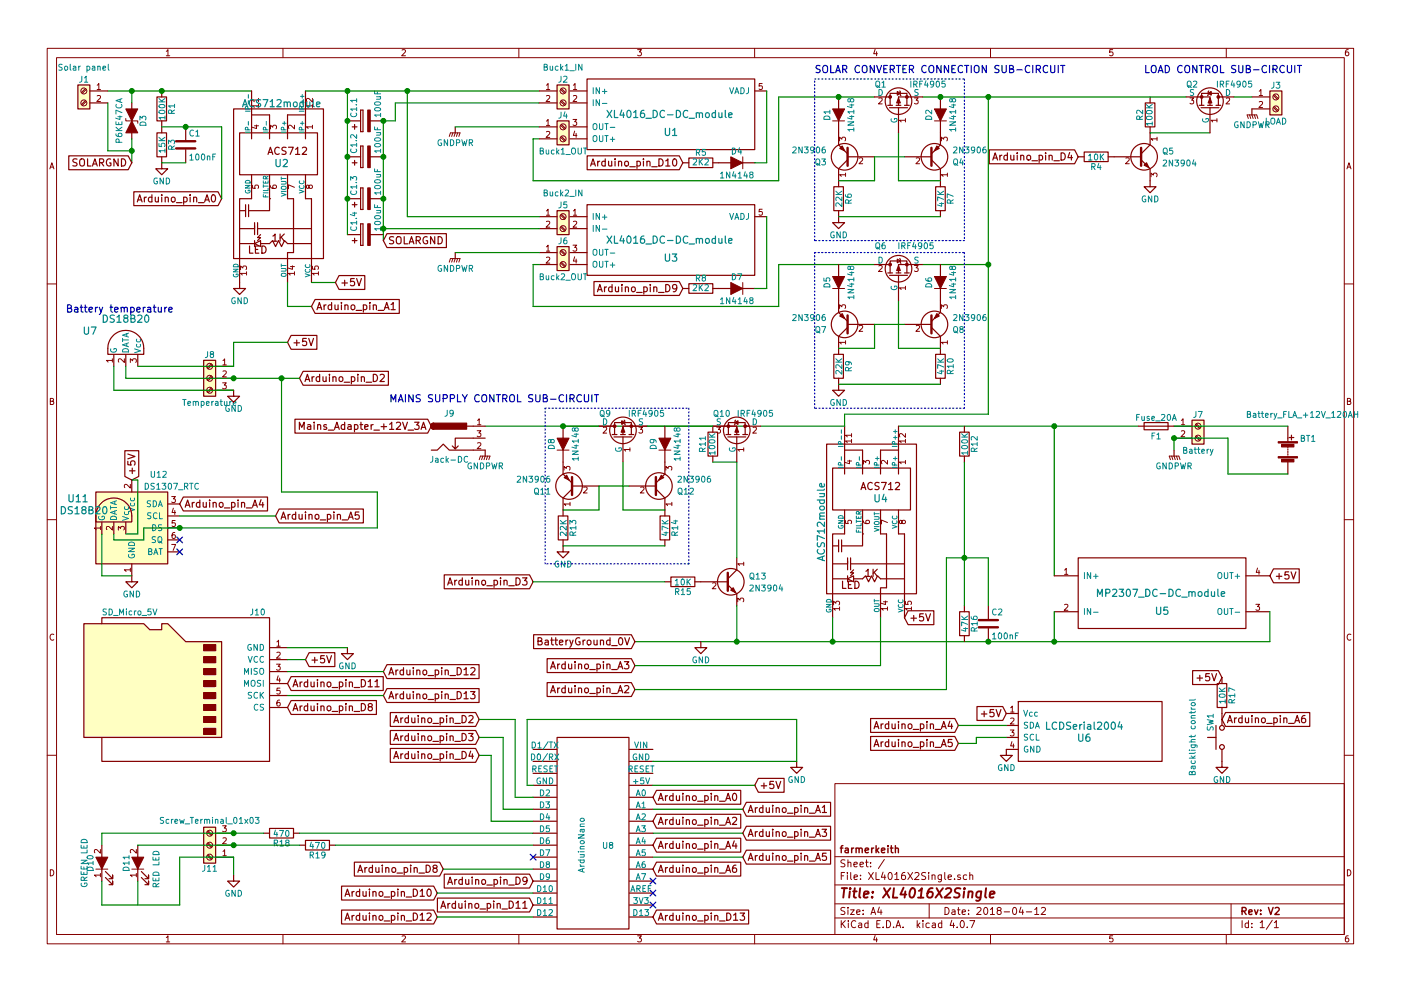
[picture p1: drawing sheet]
EESchema Schematic File Version 2
LIBS:power
LIBS:device
LIBS:switches
LIBS:relays
LIBS:motors
LIBS:transistors
LIBS:conn
LIBS:linear
LIBS:regul
LIBS:74xx
LIBS:cmos4000
LIBS:adc-dac
LIBS:memory
LIBS:xilinx
LIBS:microcontrollers
LIBS:dsp
LIBS:ESP8266
LIBS:microchip
LIBS:Modules
LIBS:analog_switches
LIBS:motorola
LIBS:texas
LIBS:intel
LIBS:audio
LIBS:interface
LIBS:digital-audio
LIBS:philips
LIBS:display
LIBS:cypress
LIBS:siliconi
LIBS:opto
LIBS:atmel
LIBS:contrib
LIBS:valves
LIBS:XL4016X2Single-cache
EELAYER 25 0
EELAYER END
$Descr A4 11693 8268
encoding utf-8
Sheet 1 1
Title "XL4016X2Single"
Date "2018-04-12"
Rev "V2"
Comp "farmerkeith"
Comment1 ""
Comment2 ""
Comment3 ""
Comment4 ""
$EndDescr
$Comp
L Screw_Terminal_01x02 J1
U 1 1
P 700 750
F 0 "J1" H 700 850 50  0000 C CNN
F 1 "Solar panel" H 700 950 50  0000 C CNN
F 2 "" H 700 750 50  0001 C CNN
F 3 "" H 700 750 50  0001 C CNN
	1    700  750 
	-1   0    0    -1  
$EndComp
$Comp
L Screw_Terminal_01x02 J7
U 1 1
P 10000 3550
F 0 "J7" H 10000 3650 50  0000 C CNN
F 1 "Battery" H 10000 3350 50  0000 C CNN
F 2 "" H 10000 3550 50  0001 C CNN
F 3 "" H 10000 3550 50  0001 C CNN
	1    10000 3550
	1    0    0    -1  
$EndComp
$Comp
L GNDPWR #PWR11
U 1 1
P 9800 3750
F 0 "#PWR11" H 9800 3550 50  0001 C CNN
F 1 "GNDPWR" H 9800 3620 50  0000 C CNN
F 2 "" H 9800 3700 50  0001 C CNN
F 3 "" H 9800 3700 50  0001 C CNN
	1    9800 3750
	-1   0    0    -1  
$EndComp
$Comp
L R R1
U 1 1
P 1350 900
F 0 "R1" V 1430 900 50  0000 C CNN
F 1 "100K" V 1350 900 50  0000 C CNN
F 2 "" V 1280 900 50  0001 C CNN
F 3 "" H 1350 900 50  0001 C CNN
	1    1350 900 
	1    0    0    -1  
$EndComp
$Comp
L R R3
U 1 1
P 1350 1200
F 0 "R3" V 1430 1200 50  0000 C CNN
F 1 "15K" V 1350 1200 50  0000 C CNN
F 2 "" V 1280 1200 50  0001 C CNN
F 3 "" H 1350 1200 50  0001 C CNN
	1    1350 1200
	1    0    0    -1  
$EndComp
$Comp
L C C1
U 1 1
P 1550 1200
F 0 "C1" H 1575 1300 50  0000 L CNN
F 1 "100nF" H 1575 1100 50  0000 L CNN
F 2 "" H 1588 1050 50  0001 C CNN
F 3 "" H 1550 1200 50  0001 C CNN
	1    1550 1200
	1    0    0    -1  
$EndComp
Wire Wire Line
	1350 1050 1850 1050
Wire Wire Line
	900  750  2100 750 
$Comp
L GND #PWR3
U 1 1
P 1350 1350
F 0 "#PWR3" H 1350 1100 50  0001 C CNN
F 1 "GND" H 1350 1200 50  0000 C CNN
F 2 "" H 1350 1350 50  0001 C CNN
F 3 "" H 1350 1350 50  0001 C CNN
	1    1350 1350
	1    0    0    -1  
$EndComp
Wire Wire Line
	1550 1350 1350 1350
Connection ~ 1550 1050
Wire Wire Line
	9800 3650 9800 3750
$Comp
L GNDPWR #PWR1
U 1 1
P 10450 900
F 0 "#PWR1" H 10450 700 50  0001 C CNN
F 1 "GNDPWR" H 10450 770 50  0000 C CNN
F 2 "" H 10450 850 50  0001 C CNN
F 3 "" H 10450 850 50  0001 C CNN
	1    10450 900 
	-1   0    0    -1  
$EndComp
$Comp
L CP C1.1
U 1 1
P 3050 1000
F 0 "C1.1" H 3075 1100 50  0000 L CNN
F 1 "100uF" H 3075 900 50  0000 L CNN
F 2 "" H 3088 850 50  0001 C CNN
F 3 "" H 3050 1000 50  0001 C CNN
	1    3050 1000
	0    -1   -1   0   
$EndComp
$Comp
L CP C1.2
U 1 1
P 3050 1300
F 0 "C1.2" H 3075 1400 50  0000 L CNN
F 1 "100uF" H 3075 1200 50  0000 L CNN
F 2 "" H 3088 1150 50  0001 C CNN
F 3 "" H 3050 1300 50  0001 C CNN
	1    3050 1300
	0    -1   -1   0   
$EndComp
$Comp
L CP C1.3
U 1 1
P 3050 1650
F 0 "C1.3" H 3075 1750 50  0000 L CNN
F 1 "100uF" H 3075 1550 50  0000 L CNN
F 2 "" H 3088 1500 50  0001 C CNN
F 3 "" H 3050 1650 50  0001 C CNN
	1    3050 1650
	0    -1   -1   0   
$EndComp
$Comp
L CP C1.4
U 1 1
P 3050 1950
F 0 "C1.4" H 3075 2050 50  0000 L CNN
F 1 "100uF" H 3075 1850 50  0000 L CNN
F 2 "" H 3088 1800 50  0001 C CNN
F 3 "" H 3050 1950 50  0001 C CNN
	1    3050 1950
	0    -1   -1   0   
$EndComp
$Comp
L ACS712module U2
U 1 1
P 2350 1550
F 0 "U2" H 2350 1750 60  0000 C CNN
F 1 "ACS712module" H 2350 2250 60  0000 C CNN
F 2 "" H 2350 1600 60  0001 C CNN
F 3 "" H 2350 1600 60  0001 C CNN
	1    2350 1550
	1    0    0    -1  
$EndComp
$Comp
L GND #PWR7
U 1 1
P 2000 2350
F 0 "#PWR7" H 2000 2100 50  0001 C CNN
F 1 "GND" H 2000 2200 50  0000 C CNN
F 2 "" H 2000 2350 50  0001 C CNN
F 3 "" H 2000 2350 50  0001 C CNN
	1    2000 2350
	1    0    0    -1  
$EndComp
Wire Wire Line
	2600 2350 2800 2350
Wire Wire Line
	2400 2350 2400 2550
Wire Wire Line
	2400 2550 2600 2550
Text GLabel 2800 2350 2    60   Input ~ 0
+5V
Text GLabel 2600 2550 2    60   Input ~ 0
Arduino_pin_A1
Text GLabel 1850 1650 0    60   Input ~ 0
Arduino_pin_A0
Wire Wire Line
	1850 1050 1850 1650
$Comp
L Fuse F1
U 1 1
P 9650 3550
F 0 "F1" V 9730 3550 50  0000 C CNN
F 1 "Fuse_20A" V 9575 3550 50  0000 C CNN
F 2 "" V 9580 3550 50  0001 C CNN
F 3 "" H 9650 3550 50  0001 C CNN
	1    9650 3550
	0    -1   1    0   
$EndComp
$Comp
L Battery BT1
U 1 1
P 10750 3750
F 0 "BT1" H 10850 3850 50  0000 L CNN
F 1 "Battery_FLA_+12V_120AH" H 10400 4050 50  0000 L CNN
F 2 "" V 10750 3810 50  0001 C CNN
F 3 "" V 10750 3810 50  0001 C CNN
	1    10750 3750
	1    0    0    -1  
$EndComp
$Comp
L Screw_Terminal_01x02 J3
U 1 1
P 10650 800
F 0 "J3" H 10650 900 50  0000 C CNN
F 1 "LOAD" H 10650 600 50  0000 C CNN
F 2 "" H 10650 800 50  0001 C CNN
F 3 "" H 10650 800 50  0001 C CNN
	1    10650 800 
	1    0    0    -1  
$EndComp
Connection ~ 9800 3650
Wire Wire Line
	2550 750  4500 750 
$Comp
L XL4016_DC-DC_module U3
U 1 1
P 5700 2250
F 0 "U3" H 5600 2360 60  0000 C CNN
F 1 "XL4016_DC-DC_module" H 5590 2510 60  0000 C CNN
F 2 "" H 5700 2200 60  0001 C CNN
F 3 "" H 5700 2200 60  0001 C CNN
	1    5700 2250
	1    0    0    -1  
$EndComp
$Comp
L XL4016_DC-DC_module U1
U 1 1
P 5700 1200
F 0 "U1" H 5600 1310 60  0000 C CNN
F 1 "XL4016_DC-DC_module" H 5590 1460 60  0000 C CNN
F 2 "" H 5700 1150 60  0001 C CNN
F 3 "" H 5700 1150 60  0001 C CNN
	1    5700 1200
	1    0    0    -1  
$EndComp
$Comp
L Screw_Terminal_01x02 J2
U 1 1
P 4700 750
F 0 "J2" H 4700 850 50  0000 C CNN
F 1 "Buck1_IN" H 4700 950 50  0000 C CNN
F 2 "" H 4700 750 50  0001 C CNN
F 3 "" H 4700 750 50  0001 C CNN
	1    4700 750 
	1    0    0    -1  
$EndComp
$Comp
L Screw_Terminal_01x02 J5
U 1 1
P 4700 1800
F 0 "J5" H 4700 1900 50  0000 C CNN
F 1 "Buck2_IN" H 4700 2000 50  0000 C CNN
F 2 "" H 4700 1800 50  0001 C CNN
F 3 "" H 4700 1800 50  0001 C CNN
	1    4700 1800
	1    0    0    -1  
$EndComp
$Comp
L Screw_Terminal_01x02 J4
U 1 1
P 4700 1050
F 0 "J4" H 4700 1150 50  0000 C CNN
F 1 "Buck1_OUT" H 4700 850 50  0000 C CNN
F 2 "" H 4700 1050 50  0001 C CNN
F 3 "" H 4700 1050 50  0001 C CNN
	1    4700 1050
	1    0    0    -1  
$EndComp
$Comp
L Screw_Terminal_01x02 J6
U 1 1
P 4700 2100
F 0 "J6" H 4700 2200 50  0000 C CNN
F 1 "Buck2_OUT" H 4700 1900 50  0000 C CNN
F 2 "" H 4700 2100 50  0001 C CNN
F 3 "" H 4700 2100 50  0001 C CNN
	1    4700 2100
	1    0    0    -1  
$EndComp
Wire Wire Line
	3400 1800 4500 1800
$Comp
L GNDPWR #PWR2
U 1 1
P 3800 1050
F 0 "#PWR2" H 3800 850 50  0001 C CNN
F 1 "GNDPWR" H 3800 920 50  0000 C CNN
F 2 "" H 3800 1000 50  0001 C CNN
F 3 "" H 3800 1000 50  0001 C CNN
	1    3800 1050
	1    0    0    -1  
$EndComp
Wire Wire Line
	3800 1050 4500 1050
Wire Wire Line
	3300 850  4500 850 
$Comp
L GNDPWR #PWR6
U 1 1
P 3800 2100
F 0 "#PWR6" H 3800 1900 50  0001 C CNN
F 1 "GNDPWR" H 3800 1970 50  0000 C CNN
F 2 "" H 3800 2050 50  0001 C CNN
F 3 "" H 3800 2050 50  0001 C CNN
	1    3800 2100
	1    0    0    -1  
$EndComp
Wire Wire Line
	3800 2100 4500 2100
Wire Wire Line
	3200 1900 4500 1900
$Comp
L D_ALT D4
U 1 1
P 6150 1350
F 0 "D4" H 6150 1450 50  0000 C CNN
F 1 "1N4148" H 6150 1250 50  0000 C CNN
F 2 "" H 6150 1350 50  0001 C CNN
F 3 "" H 6150 1350 50  0001 C CNN
	1    6150 1350
	-1   0    0    -1  
$EndComp
$Comp
L D_ALT D7
U 1 1
P 6150 2400
F 0 "D7" H 6150 2500 50  0000 C CNN
F 1 "1N4148" H 6150 2300 50  0000 C CNN
F 2 "" H 6150 2400 50  0001 C CNN
F 3 "" H 6150 2400 50  0001 C CNN
	1    6150 2400
	-1   0    0    -1  
$EndComp
$Comp
L R R5
U 1 1
P 5850 1350
F 0 "R5" V 5930 1350 50  0000 C CNN
F 1 "2K2" V 5850 1350 50  0000 C CNN
F 2 "" V 5780 1350 50  0001 C CNN
F 3 "" H 5850 1350 50  0001 C CNN
	1    5850 1350
	0    -1   -1   0   
$EndComp
$Comp
L R R8
U 1 1
P 5850 2400
F 0 "R8" V 5930 2400 50  0000 C CNN
F 1 "2K2" V 5850 2400 50  0000 C CNN
F 2 "" V 5780 2400 50  0001 C CNN
F 3 "" H 5850 2400 50  0001 C CNN
	1    5850 2400
	0    -1   -1   0   
$EndComp
Text GLabel 5700 1350 0    60   Input ~ 0
Arduino_pin_D10
Text GLabel 5700 2400 0    60   Input ~ 0
Arduino_pin_D9
$Comp
L DS18B20 U7
U 1 1
P 1050 2900
F 0 "U7" H 750 3050 60  0000 C CNN
F 1 "DS18B20" H 1050 3150 60  0000 C CNN
F 2 "" H 1050 2900 60  0001 C CNN
F 3 "" H 1050 2900 60  0001 C CNN
	1    1050 2900
	1    0    0    -1  
$EndComp
$Comp
L Screw_Terminal_01x03 J8
U 1 1
P 1750 3150
F 0 "J8" H 1750 3350 50  0000 C CNN
F 1 "Temperature" H 1750 2950 50  0000 C CNN
F 2 "" H 1750 3150 50  0001 C CNN
F 3 "" H 1750 3150 50  0001 C CNN
	1    1750 3150
	-1   0    0    -1  
$EndComp
Text GLabel 2500 3150 2    60   Input ~ 0
Arduino_pin_D2
Wire Wire Line
	1050 3150 2500 3150
$Comp
L GND #PWR9
U 1 1
P 1950 3250
F 0 "#PWR9" H 1950 3000 50  0001 C CNN
F 1 "GND" H 1950 3100 50  0000 C CNN
F 2 "" H 1950 3250 50  0001 C CNN
F 3 "" H 1950 3250 50  0001 C CNN
	1    1950 3250
	1    0    0    -1  
$EndComp
Text GLabel 2400 2850 2    60   Input ~ 0
+5V
Wire Wire Line
	1150 3050 1950 3050
Wire Wire Line
	1050 3050 1050 3150
Wire Wire Line
	950  3050 950  3250
Wire Wire Line
	950  3250 1950 3250
Text Notes 550  2600 0    60   ~ 0
Battery temperature
Wire Wire Line
	1950 2850 2400 2850
Wire Wire Line
	1950 3050 1950 2850
Connection ~ 2350 3150
$Comp
L D_TVS_ALT D3
U 1 1
P 1100 1000
F 0 "D3" H 1100 1100 50  0000 C CNN
F 1 "P6KE47CA" H 1100 900 50  0000 C CNN
F 2 "" H 1100 1000 50  0001 C CNN
F 3 "" H 1100 1000 50  0001 C CNN
	1    1100 1000
	0    1    1    0   
$EndComp
Connection ~ 1350 750 
Wire Wire Line
	1100 1250 900  1250
Wire Wire Line
	900  1250 900  850 
Wire Wire Line
	1100 1150 1100 1350
Wire Wire Line
	1100 850  1100 750 
Connection ~ 1100 750 
$Comp
L R R2
U 1 1
P 9600 950
F 0 "R2" V 9680 950 50  0000 C CNN
F 1 "100K" V 9600 950 50  0000 C CNN
F 2 "" V 9530 950 50  0001 C CNN
F 3 "" H 9600 950 50  0001 C CNN
	1    9600 950 
	-1   0    0    1   
$EndComp
Wire Wire Line
	7700 800  9900 800 
Wire Wire Line
	10300 800  10450 800 
$Comp
L GND #PWR4
U 1 1
P 9600 1500
F 0 "#PWR4" H 9600 1250 50  0001 C CNN
F 1 "GND" H 9600 1350 50  0000 C CNN
F 2 "" H 9600 1500 50  0001 C CNN
F 3 "" H 9600 1500 50  0001 C CNN
	1    9600 1500
	1    0    0    -1  
$EndComp
$Comp
L R R4
U 1 1
P 9150 1300
F 0 "R4" V 9230 1300 50  0000 C CNN
F 1 "10K" V 9150 1300 50  0000 C CNN
F 2 "" V 9080 1300 50  0001 C CNN
F 3 "" H 9150 1300 50  0001 C CNN
	1    9150 1300
	0    1    1    0   
$EndComp
Text GLabel 9000 1300 0    60   Input ~ 0
Arduino_pin_D4
$Comp
L Q_NPN_CBE Q5
U 1 1
P 9500 1300
F 0 "Q5" H 9700 1350 50  0000 L CNN
F 1 "2N3904" H 9700 1250 50  0000 L CNN
F 2 "" H 9700 1400 50  0001 C CNN
F 3 "" H 9500 1300 50  0001 C CNN
	1    9500 1300
	1    0    0    -1  
$EndComp
Text Notes 9550 600  0    60   ~ 0
LOAD CONTROL SUB-CIRCUIT
Wire Wire Line
	10100 1100 9600 1100
$Comp
L R R11
U 1 1
P 5950 3700
F 0 "R11" V 6030 3700 50  0000 C CNN
F 1 "100K" V 5950 3700 50  0000 C CNN
F 2 "" V 5880 3700 50  0001 C CNN
F 3 "" H 5950 3700 50  0001 C CNN
	1    5950 3700
	-1   0    0    1   
$EndComp
Wire Wire Line
	5300 5350 10600 5350
$Comp
L GND #PWR14
U 1 1
P 5850 5350
F 0 "#PWR14" H 5850 5100 50  0001 C CNN
F 1 "GND" H 5850 5200 50  0000 C CNN
F 2 "" H 5850 5350 50  0001 C CNN
F 3 "" H 5850 5350 50  0001 C CNN
	1    5850 5350
	1    0    0    -1  
$EndComp
$Comp
L R R15
U 1 1
P 5700 4850
F 0 "R15" V 5780 4850 50  0000 C CNN
F 1 "10K" V 5700 4850 50  0000 C CNN
F 2 "" V 5630 4850 50  0001 C CNN
F 3 "" H 5700 4850 50  0001 C CNN
	1    5700 4850
	0    1    1    0   
$EndComp
Text GLabel 4450 4850 0    60   Input ~ 0
Arduino_pin_D3
Text GLabel 5300 5350 0    60   Input ~ 0
BatteryGround_0V
$Comp
L Q_NPN_CBE Q13
U 1 1
P 6050 4850
F 0 "Q13" H 6250 4900 50  0000 L CNN
F 1 "2N3904" H 6250 4800 50  0000 L CNN
F 2 "" H 6250 4950 50  0001 C CNN
F 3 "" H 6050 4850 50  0001 C CNN
	1    6050 4850
	1    0    0    -1  
$EndComp
Wire Wire Line
	6150 4650 6150 3850
Text Notes 3250 3350 0    60   ~ 0
MAINS SUPPLY CONTROL SUB-CIRCUIT
Text GLabel 3600 3550 0    60   Input ~ 0
Mains_Adapter_+12V_3A
Wire Wire Line
	7700 2200 8250 2200
Wire Wire Line
	7500 3550 9500 3550
Wire Wire Line
	8250 800  8250 3450
Wire Wire Line
	6150 3850 5950 3850
Wire Wire Line
	6500 2200 7300 2200
$Comp
L GND #PWR8
U 1 1
P 7000 3200
F 0 "#PWR8" H 7000 2950 50  0001 C CNN
F 1 "GND" H 7000 3050 50  0000 C CNN
F 2 "" H 7000 3200 50  0001 C CNN
F 3 "" H 7000 3200 50  0001 C CNN
	1    7000 3200
	1    0    0    -1  
$EndComp
$Comp
L D_ALT D5
U 1 1
P 7000 2350
F 0 "D5" H 7000 2450 50  0000 C CNN
F 1 "1N4148" H 7000 2250 50  0000 C CNN
F 2 "" H 7000 2350 50  0001 C CNN
F 3 "" H 7000 2350 50  0001 C CNN
	1    7000 2350
	0    -1   -1   0   
$EndComp
$Comp
L D_ALT D6
U 1 1
P 7850 2350
F 0 "D6" H 7850 2450 50  0000 C CNN
F 1 "1N4148" H 7850 2250 50  0000 C CNN
F 2 "" H 7850 2350 50  0001 C CNN
F 3 "" H 7850 2350 50  0001 C CNN
	1    7850 2350
	0    -1   -1   0   
$EndComp
$Comp
L Q_PNP_CBE Q7
U 1 1
P 7100 2700
F 0 "Q7" H 7300 2750 50  0000 L CNN
F 1 "2N3906" H 7300 2650 50  0000 L CNN
F 2 "" H 7300 2800 50  0001 C CNN
F 3 "" H 7100 2700 50  0001 C CNN
	1    7100 2700
	-1   0    0    1   
$EndComp
$Comp
L R R9
U 1 1
P 7000 3050
F 0 "R9" V 7080 3050 50  0000 C CNN
F 1 "22K" V 7000 3050 50  0000 C CNN
F 2 "" V 6930 3050 50  0001 C CNN
F 3 "" H 7000 3050 50  0001 C CNN
	1    7000 3050
	1    0    0    -1  
$EndComp
Wire Wire Line
	7300 2700 7300 2900
Wire Wire Line
	7300 2900 7000 2900
$Comp
L Q_PNP_CBE Q8
U 1 1
P 7750 2700
F 0 "Q8" H 7950 2750 50  0000 L CNN
F 1 "2N3906" H 7950 2650 50  0000 L CNN
F 2 "" H 7950 2800 50  0001 C CNN
F 3 "" H 7750 2700 50  0001 C CNN
	1    7750 2700
	1    0    0    1   
$EndComp
$Comp
L R R10
U 1 1
P 7850 3050
F 0 "R10" V 7930 3050 50  0000 C CNN
F 1 "47K" V 7850 3050 50  0000 C CNN
F 2 "" V 7780 3050 50  0001 C CNN
F 3 "" H 7850 3050 50  0001 C CNN
	1    7850 3050
	1    0    0    -1  
$EndComp
Wire Wire Line
	7850 3200 7000 3200
Wire Wire Line
	7550 2700 7300 2700
Wire Wire Line
	7500 2500 7500 2900
Wire Wire Line
	7500 2900 7850 2900
Wire Wire Line
	5400 3550 5950 3550
Wire Wire Line
	4050 3550 6250 3550
Wire Wire Line
	4700 3550 5000 3550
$Comp
L GND #PWR12
U 1 1
P 4700 4550
F 0 "#PWR12" H 4700 4300 50  0001 C CNN
F 1 "GND" H 4700 4400 50  0000 C CNN
F 2 "" H 4700 4550 50  0001 C CNN
F 3 "" H 4700 4550 50  0001 C CNN
	1    4700 4550
	1    0    0    -1  
$EndComp
$Comp
L D_ALT D8
U 1 1
P 4700 3700
F 0 "D8" H 4700 3800 50  0000 C CNN
F 1 "1N4148" H 4700 3600 50  0000 C CNN
F 2 "" H 4700 3700 50  0001 C CNN
F 3 "" H 4700 3700 50  0001 C CNN
	1    4700 3700
	0    -1   -1   0   
$EndComp
$Comp
L D_ALT D9
U 1 1
P 5550 3700
F 0 "D9" H 5550 3800 50  0000 C CNN
F 1 "1N4148" H 5550 3600 50  0000 C CNN
F 2 "" H 5550 3700 50  0001 C CNN
F 3 "" H 5550 3700 50  0001 C CNN
	1    5550 3700
	0    -1   -1   0   
$EndComp
$Comp
L Q_PNP_CBE Q11
U 1 1
P 4800 4050
F 0 "Q11" H 5000 4100 50  0000 L CNN
F 1 "2N3906" H 5000 4000 50  0000 L CNN
F 2 "" H 5000 4150 50  0001 C CNN
F 3 "" H 4800 4050 50  0001 C CNN
	1    4800 4050
	-1   0    0    1   
$EndComp
$Comp
L R R13
U 1 1
P 4700 4400
F 0 "R13" V 4780 4400 50  0000 C CNN
F 1 "22K" V 4700 4400 50  0000 C CNN
F 2 "" V 4630 4400 50  0001 C CNN
F 3 "" H 4700 4400 50  0001 C CNN
	1    4700 4400
	1    0    0    -1  
$EndComp
Wire Wire Line
	5000 4050 5000 4250
Wire Wire Line
	5000 4250 4700 4250
$Comp
L Q_PNP_CBE Q12
U 1 1
P 5450 4050
F 0 "Q12" H 5650 4100 50  0000 L CNN
F 1 "2N3906" H 5650 4000 50  0000 L CNN
F 2 "" H 5650 4150 50  0001 C CNN
F 3 "" H 5450 4050 50  0001 C CNN
	1    5450 4050
	1    0    0    1   
$EndComp
$Comp
L R R14
U 1 1
P 5550 4400
F 0 "R14" V 5630 4400 50  0000 C CNN
F 1 "47K" V 5550 4400 50  0000 C CNN
F 2 "" V 5480 4400 50  0001 C CNN
F 3 "" H 5550 4400 50  0001 C CNN
	1    5550 4400
	1    0    0    -1  
$EndComp
Wire Wire Line
	5550 4550 4700 4550
Wire Wire Line
	5250 4050 5000 4050
Wire Wire Line
	5200 3850 5200 4250
Wire Wire Line
	5200 4250 5550 4250
Wire Wire Line
	4450 4850 5550 4850
Wire Wire Line
	6500 800  7300 800 
$Comp
L GND #PWR5
U 1 1
P 7000 1800
F 0 "#PWR5" H 7000 1550 50  0001 C CNN
F 1 "GND" H 7000 1650 50  0000 C CNN
F 2 "" H 7000 1800 50  0001 C CNN
F 3 "" H 7000 1800 50  0001 C CNN
	1    7000 1800
	1    0    0    -1  
$EndComp
$Comp
L D_ALT D1
U 1 1
P 7000 950
F 0 "D1" H 7000 1050 50  0000 C CNN
F 1 "1N4148" H 7000 850 50  0000 C CNN
F 2 "" H 7000 950 50  0001 C CNN
F 3 "" H 7000 950 50  0001 C CNN
	1    7000 950 
	0    -1   -1   0   
$EndComp
$Comp
L D_ALT D2
U 1 1
P 7850 950
F 0 "D2" H 7850 1050 50  0000 C CNN
F 1 "1N4148" H 7850 850 50  0000 C CNN
F 2 "" H 7850 950 50  0001 C CNN
F 3 "" H 7850 950 50  0001 C CNN
	1    7850 950 
	0    -1   -1   0   
$EndComp
$Comp
L Q_PNP_CBE Q3
U 1 1
P 7100 1300
F 0 "Q3" H 7300 1350 50  0000 L CNN
F 1 "2N3906" H 7300 1250 50  0000 L CNN
F 2 "" H 7300 1400 50  0001 C CNN
F 3 "" H 7100 1300 50  0001 C CNN
	1    7100 1300
	-1   0    0    1   
$EndComp
$Comp
L R R6
U 1 1
P 7000 1650
F 0 "R6" V 7080 1650 50  0000 C CNN
F 1 "22K" V 7000 1650 50  0000 C CNN
F 2 "" V 6930 1650 50  0001 C CNN
F 3 "" H 7000 1650 50  0001 C CNN
	1    7000 1650
	1    0    0    -1  
$EndComp
Wire Wire Line
	7300 1300 7300 1500
Wire Wire Line
	7300 1500 7000 1500
$Comp
L Q_PNP_CBE Q4
U 1 1
P 7750 1300
F 0 "Q4" H 7950 1350 50  0000 L CNN
F 1 "2N3906" H 7950 1250 50  0000 L CNN
F 2 "" H 7950 1400 50  0001 C CNN
F 3 "" H 7750 1300 50  0001 C CNN
	1    7750 1300
	1    0    0    1   
$EndComp
$Comp
L R R7
U 1 1
P 7850 1650
F 0 "R7" V 7930 1650 50  0000 C CNN
F 1 "47K" V 7850 1650 50  0000 C CNN
F 2 "" V 7780 1650 50  0001 C CNN
F 3 "" H 7850 1650 50  0001 C CNN
	1    7850 1650
	1    0    0    -1  
$EndComp
Wire Wire Line
	7850 1800 7000 1800
Wire Wire Line
	7550 1300 7300 1300
Wire Wire Line
	7500 1100 7500 1500
Wire Wire Line
	7500 1500 7850 1500
Connection ~ 8250 2200
Wire Notes Line
	6800 650  8050 650 
Wire Notes Line
	8050 650  8050 2000
Wire Notes Line
	8050 2000 6800 2000
Wire Notes Line
	6800 2000 6800 650 
Wire Notes Line
	6800 2100 8050 2100
Wire Notes Line
	8050 2100 8050 3400
Wire Notes Line
	8050 3400 6800 3400
Wire Notes Line
	6800 3400 6800 2100
Wire Notes Line
	4550 3400 5750 3400
Wire Notes Line
	5750 3400 5750 4700
Wire Notes Line
	5750 4700 4550 4700
Wire Notes Line
	4550 4700 4550 3400
Wire Wire Line
	6350 3550 7050 3550
$Comp
L ACS712module U4
U 1 1
P 7300 4350
F 0 "U4" H 7350 4550 60  0000 C CNN
F 1 "ACS712module" V 6850 4350 60  0000 C CNN
F 2 "" H 7300 4550 60  0001 C CNN
F 3 "" H 7300 4550 60  0001 C CNN
	1    7300 4350
	1    0    0    -1  
$EndComp
Wire Wire Line
	6150 5050 6150 5350
Connection ~ 6150 5350
$Comp
L R R12
U 1 1
P 8050 3700
F 0 "R12" V 8130 3700 50  0000 C CNN
F 1 "100K" V 8050 3700 50  0000 C CNN
F 2 "" V 7980 3700 50  0001 C CNN
F 3 "" H 8050 3700 50  0001 C CNN
	1    8050 3700
	1    0    0    -1  
$EndComp
$Comp
L R R16
U 1 1
P 8050 5200
F 0 "R16" V 8130 5200 50  0000 C CNN
F 1 "47K" V 8050 5200 50  0000 C CNN
F 2 "" V 7980 5200 50  0001 C CNN
F 3 "" H 8050 5200 50  0001 C CNN
	1    8050 5200
	1    0    0    -1  
$EndComp
Wire Wire Line
	8050 3850 8050 5050
Wire Wire Line
	6950 5150 6950 5350
Connection ~ 6950 5350
Wire Wire Line
	8800 3550 8800 4800
$Comp
L MP2307_DC-DC_module U5
U 1 1
P 9800 5200
F 0 "U5" H 9700 5310 60  0000 C CNN
F 1 "MP2307_DC-DC_module" H 9690 5460 60  0000 C CNN
F 2 "" H 9800 5150 60  0001 C CNN
F 3 "" H 9800 5150 60  0001 C CNN
	1    9800 5200
	1    0    0    -1  
$EndComp
Wire Wire Line
	8800 5350 8800 5100
Wire Wire Line
	10600 5350 10600 5100
Connection ~ 8800 5350
Text GLabel 10600 4800 2    60   Input ~ 0
+5V
Text GLabel 7550 5150 2    60   Input ~ 0
+5V
Text GLabel 5300 5550 0    60   Input ~ 0
Arduino_pin_A3
Text GLabel 5300 5750 0    60   Input ~ 0
Arduino_pin_A2
Wire Wire Line
	5300 5550 7350 5550
Wire Wire Line
	7350 5550 7350 5150
Wire Wire Line
	5300 5750 7900 5750
Wire Wire Line
	7900 5750 7900 4650
Wire Wire Line
	7900 4650 8250 4650
Connection ~ 8050 4650
$Comp
L C C2
U 1 1
P 8250 5200
F 0 "C2" H 8275 5300 50  0000 L CNN
F 1 "100nF" H 8275 5100 50  0000 L CNN
F 2 "" H 8288 5050 50  0001 C CNN
F 3 "" H 8250 5200 50  0001 C CNN
	1    8250 5200
	1    0    0    -1  
$EndComp
Wire Wire Line
	8250 4650 8250 5050
Text Notes 6800 600  0    60   ~ 0
SOLAR CONVERTER CONNECTION SUB-CIRCUIT
$Comp
L ArduinoNano U8
U 1 1
P 4950 6950
F 0 "U8" H 5075 6850 50  0000 C CNN
F 1 "ArduinoNano" V 4850 6850 50  0000 C CNN
F 2 "" H 4950 6950 50  0000 C CNN
F 3 "" H 4950 6950 50  0000 C CNN
	1    4950 6950
	1    0    0    -1  
$EndComp
Text GLabel 6300 6550 2    60   Input ~ 0
+5V
Wire Wire Line
	6300 6550 5450 6550
$Comp
L GND #PWR17
U 1 1
P 6650 6350
F 0 "#PWR17" H 6650 6100 50  0001 C CNN
F 1 "GND" H 6650 6200 50  0000 C CNN
F 2 "" H 6650 6350 50  0001 C CNN
F 3 "" H 6650 6350 50  0001 C CNN
	1    6650 6350
	1    0    0    -1  
$EndComp
Wire Wire Line
	5450 6350 6650 6350
Text GLabel 5450 6850 2    60   Input ~ 0
Arduino_pin_A2
Text GLabel 5450 6650 2    60   Input ~ 0
Arduino_pin_A0
Text GLabel 6200 6750 2    60   Input ~ 0
Arduino_pin_A1
Text GLabel 6200 6950 2    60   Input ~ 0
Arduino_pin_A3
Wire Wire Line
	5450 6750 6200 6750
Wire Wire Line
	5450 6950 6200 6950
Text GLabel 5450 7050 2    60   Input ~ 0
Arduino_pin_A4
Text GLabel 6200 7150 2    60   Input ~ 0
Arduino_pin_A5
Text GLabel 5450 7250 2    60   Input ~ 0
Arduino_pin_A6
Wire Wire Line
	5450 7150 6200 7150
Text GLabel 4450 7350 0    60   Input ~ 0
Arduino_pin_D9
Text GLabel 3650 7450 0    60   Input ~ 0
Arduino_pin_D10
Wire Wire Line
	3650 7450 4450 7450
Text GLabel 4000 6150 0    60   Input ~ 0
Arduino_pin_D3
Text GLabel 4000 6300 0    60   Input ~ 0
Arduino_pin_D4
Wire Wire Line
	4100 6300 4100 6850
Wire Wire Line
	4100 6850 4450 6850
Wire Wire Line
	4000 6150 4200 6150
Wire Wire Line
	4200 6150 4200 6750
Wire Wire Line
	4200 6750 4450 6750
Text GLabel 4000 6000 0    60   Input ~ 0
Arduino_pin_D2
Wire Wire Line
	4000 6300 4100 6300
Wire Wire Line
	4000 6000 4300 6000
Wire Wire Line
	4300 6000 4300 6650
Wire Wire Line
	4300 6650 4450 6650
Wire Wire Line
	4450 6550 4400 6550
Wire Wire Line
	4400 6550 4400 6000
Wire Wire Line
	4400 6000 6650 6000
Wire Wire Line
	6650 6000 6650 6350
$Comp
L LCDSerial2004 U6
U 1 1
P 9050 6150
F 0 "U6" H 9050 6150 60  0000 C CNN
F 1 "LCDSerial2004" H 9050 6250 60  0000 C CNN
F 2 "" H 9050 6150 60  0001 C CNN
F 3 "" H 9050 6150 60  0001 C CNN
	1    9050 6150
	1    0    0    -1  
$EndComp
Text GLabel 8400 5950 0    60   Input ~ 0
+5V
$Comp
L GND #PWR16
U 1 1
P 8400 6250
F 0 "#PWR16" H 8400 6000 50  0001 C CNN
F 1 "GND" H 8400 6100 50  0000 C CNN
F 2 "" H 8400 6250 50  0001 C CNN
F 3 "" H 8400 6250 50  0001 C CNN
	1    8400 6250
	1    0    0    -1  
$EndComp
Text GLabel 8000 6050 0    60   Input ~ 0
Arduino_pin_A4
Wire Wire Line
	8000 6050 8400 6050
Text GLabel 8000 6200 0    60   Input ~ 0
Arduino_pin_A5
Wire Wire Line
	8000 6200 8150 6200
Wire Wire Line
	8150 6200 8150 6150
Wire Wire Line
	8150 6150 8400 6150
$Comp
L SW_Push SW1
U 1 1
P 10200 6150
F 0 "SW1" H 10250 6250 50  0000 L CNN
F 1 "Backlight control" H 10200 6400 50  0000 C CNN
F 2 "" H 10200 6350 50  0001 C CNN
F 3 "" H 10200 6350 50  0001 C CNN
	1    10200 6150
	0    -1   -1   0   
$EndComp
$Comp
L GND #PWR18
U 1 1
P 10200 6350
F 0 "#PWR18" H 10200 6100 50  0001 C CNN
F 1 "GND" H 10200 6200 50  0000 C CNN
F 2 "" H 10200 6350 50  0001 C CNN
F 3 "" H 10200 6350 50  0001 C CNN
	1    10200 6350
	1    0    0    -1  
$EndComp
$Comp
L R R17
U 1 1
P 10200 5800
F 0 "R17" V 10280 5800 50  0000 C CNN
F 1 "10K" V 10200 5800 50  0000 C CNN
F 2 "" V 10130 5800 50  0001 C CNN
F 3 "" H 10200 5800 50  0001 C CNN
	1    10200 5800
	1    0    0    -1  
$EndComp
Text GLabel 10200 5650 0    60   Input ~ 0
+5V
Text GLabel 10200 6000 2    60   Input ~ 0
Arduino_pin_A6
Wire Wire Line
	2900 750  2900 1950
Connection ~ 2900 1650
Connection ~ 2900 1300
Connection ~ 2900 750 
Connection ~ 2900 1000
Wire Wire Line
	3200 1000 3200 2000
Connection ~ 3200 1300
Connection ~ 3200 1650
Wire Wire Line
	3400 750  3400 1800
Connection ~ 3400 750 
Wire Wire Line
	6400 750  6400 1350
Wire Wire Line
	6400 1350 6300 1350
Wire Wire Line
	6400 1800 6400 2400
Wire Wire Line
	6400 2400 6300 2400
Wire Wire Line
	4500 1150 4450 1150
Wire Wire Line
	4450 1150 4450 1500
Wire Wire Line
	4450 1500 6500 1500
Wire Wire Line
	6500 1500 6500 800 
Wire Wire Line
	4500 2200 4450 2200
Wire Wire Line
	4450 2200 4450 2550
Wire Wire Line
	4450 2550 6500 2550
Wire Wire Line
	6500 2550 6500 2200
Wire Wire Line
	8250 3450 7050 3450
Wire Wire Line
	7050 3450 7050 3550
Connection ~ 8250 5350
Wire Wire Line
	9800 3550 10750 3550
Wire Wire Line
	10750 3950 10250 3950
Wire Wire Line
	10250 3950 10250 3650
Wire Wire Line
	10250 3650 9800 3650
Connection ~ 8800 3550
$Comp
L Jack-DC J9
U 1 1
P 3750 3650
F 0 "J9" H 3750 3860 50  0000 C CNN
F 1 "Jack-DC" H 3750 3475 50  0000 C CNN
F 2 "" H 3800 3610 50  0001 C CNN
F 3 "" H 3800 3610 50  0001 C CNN
	1    3750 3650
	1    0    0    -1  
$EndComp
Connection ~ 4700 3550
$Comp
L GNDPWR #PWR10
U 1 1
P 4050 3750
F 0 "#PWR10" H 4050 3550 50  0001 C CNN
F 1 "GNDPWR" H 4050 3620 50  0000 C CNN
F 2 "" H 4050 3700 50  0001 C CNN
F 3 "" H 4050 3700 50  0001 C CNN
	1    4050 3750
	1    0    0    -1  
$EndComp
NoConn ~ 4450 7150
NoConn ~ 5450 7550
NoConn ~ 5450 7450
NoConn ~ 5450 7350
Connection ~ 8250 800 
Connection ~ 7850 800 
$Comp
L IRF4905 Q2
U 1 1
P 10100 900
F 0 "Q2" V 10300 700 50  0000 L CNN
F 1 "IRF4905" V 10300 950 50  0000 L CNN
F 2 "TO_SOT_Packages_THT:TO-220_Vertical" H 10350 825 50  0001 L CIN
F 3 "" H 10100 900 50  0001 L CNN
	1    10100 900 
	0    1    -1   0   
$EndComp
$Comp
L IRF4905 Q1
U 1 1
P 7500 900
F 0 "Q1" V 7700 1000 50  0000 L CNN
F 1 "IRF4905" V 7700 500 50  0000 L CNN
F 2 "TO_SOT_Packages_THT:TO-220_Vertical" H 7750 825 50  0001 L CIN
F 3 "" H 7500 900 50  0001 L CNN
	1    7500 900 
	0    -1   -1   0   
$EndComp
$Comp
L IRF4905 Q6
U 1 1
P 7500 2300
F 0 "Q6" V 7750 2400 50  0000 L CNN
F 1 "IRF4905" V 7750 2000 50  0000 L CNN
F 2 "TO_SOT_Packages_THT:TO-220_Vertical" H 7750 2225 50  0001 L CIN
F 3 "" H 7500 2300 50  0001 L CNN
	1    7500 2300
	0    -1   -1   0   
$EndComp
$Comp
L IRF4905 Q10
U 1 1
P 6150 3650
F 0 "Q10" V 6350 3450 50  0000 L CNN
F 1 "IRF4905" V 6350 3650 50  0000 L CNN
F 2 "TO_SOT_Packages_THT:TO-220_Vertical" H 6400 3575 50  0001 L CIN
F 3 "" H 6150 3650 50  0001 L CNN
	1    6150 3650
	0    1    -1   0   
$EndComp
$Comp
L IRF4905 Q9
U 1 1
P 5200 3650
F 0 "Q9" V 5400 3750 50  0000 L CNN
F 1 "IRF4905" V 5400 3300 50  0000 L CNN
F 2 "TO_SOT_Packages_THT:TO-220_Vertical" H 5450 3575 50  0001 L CIN
F 3 "" H 5200 3650 50  0001 L CNN
	1    5200 3650
	0    -1   -1   0   
$EndComp
Connection ~ 7000 800 
$Comp
L SD_Micro_5V J10
U 1 1
P 1500 5700
F 0 "J10" H 850 6300 50  0000 C CNN
F 1 "SD_Micro_5V" H 2150 6300 50  0000 R CNN
F 2 "" H 2650 6000 50  0001 C CNN
F 3 "" H 1500 5700 50  0001 C CNN
	1    1500 5700
	-1   0    0    -1  
$EndComp
Text GLabel 2550 5500 2    60   Input ~ 0
+5V
Wire Wire Line
	2400 5500 2550 5500
Text GLabel 4450 7550 0    60   Input ~ 0
Arduino_pin_D11
Text GLabel 3650 7650 0    60   Input ~ 0
Arduino_pin_D12
Text GLabel 5450 7650 2    60   Input ~ 0
Arduino_pin_D13
Wire Wire Line
	3650 7650 4450 7650
Text GLabel 2400 5700 2    60   Input ~ 0
Arduino_pin_D11
Text GLabel 3200 5600 2    60   Input ~ 0
Arduino_pin_D12
Text GLabel 3200 5800 2    60   Input ~ 0
Arduino_pin_D13
Wire Wire Line
	2400 5600 3200 5600
Wire Wire Line
	2400 5800 3200 5800
Text GLabel 3700 7250 0    60   Input ~ 0
Arduino_pin_D8
Wire Wire Line
	4450 7250 3700 7250
Text GLabel 2400 5900 2    60   Input ~ 0
Arduino_pin_D8
$Comp
L GND #PWR15
U 1 1
P 2900 5400
F 0 "#PWR15" H 2900 5150 50  0001 C CNN
F 1 "GND" H 2900 5250 50  0000 C CNN
F 2 "" H 2900 5400 50  0001 C CNN
F 3 "" H 2900 5400 50  0001 C CNN
	1    2900 5400
	1    0    0    -1  
$EndComp
Wire Wire Line
	2400 5400 2900 5400
$Comp
L DS1307_RTC U12
U 1 1
P 1100 4400
F 0 "U12" H 1250 4850 50  0000 L CNN
F 1 "DS1307_RTC" H 1200 4750 50  0000 L CNN
F 2 "" H 1100 4400 50  0001 C CNN
F 3 "" H 1100 4400 50  0001 C CNN
	1    1100 4400
	1    0    0    -1  
$EndComp
Text GLabel 1100 4000 1    60   Input ~ 0
+5V
$Comp
L GND #PWR13
U 1 1
P 1100 4800
F 0 "#PWR13" H 1100 4550 50  0001 C CNN
F 1 "GND" H 1100 4650 50  0000 C CNN
F 2 "" H 1100 4800 50  0001 C CNN
F 3 "" H 1100 4800 50  0001 C CNN
	1    1100 4800
	1    0    0    -1  
$EndComp
Text GLabel 1500 4200 2    60   Input ~ 0
Arduino_pin_A4
Text GLabel 2300 4300 2    60   Input ~ 0
Arduino_pin_A5
Wire Wire Line
	1500 4300 2300 4300
Connection ~ 1950 3150
Wire Wire Line
	2350 3150 2350 4100
Wire Wire Line
	2350 4100 3150 4100
Wire Wire Line
	3150 4100 3150 4400
Wire Wire Line
	3150 4400 1200 4400
$Comp
L DS18B20 U11
U 1 1
P 950 4300
F 0 "U11" H 650 4450 60  0000 C CNN
F 1 "DS18B20" H 700 4350 60  0000 C CNN
F 2 "" H 950 4300 60  0001 C CNN
F 3 "" H 950 4300 60  0001 C CNN
	1    950  4300
	1    0    0    -1  
$EndComp
Wire Wire Line
	850  4450 850  4800
Wire Wire Line
	850  4800 1100 4800
Wire Wire Line
	1050 4450 1150 4450
Wire Wire Line
	1150 4450 1150 4000
Wire Wire Line
	1150 4000 1100 4000
Wire Wire Line
	950  4450 950  4500
Wire Wire Line
	950  4500 1200 4500
Wire Wire Line
	1200 4500 1200 4400
Connection ~ 1500 4400
NoConn ~ 1500 4500
NoConn ~ 1500 4600
Text GLabel 1100 1350 0    60   Input ~ 0
SOLARGND
Connection ~ 1100 1250
Wire Wire Line
	3200 1000 3300 1000
Wire Wire Line
	3300 1000 3300 850 
Text GLabel 3200 2000 2    60   Input ~ 0
SOLARGND
Connection ~ 3200 1900
Connection ~ 3200 1000
$Comp
L Screw_Terminal_01x03 J11
U 1 1
P 1750 7050
F 0 "J11" H 1750 7250 50  0000 C CNN
F 1 "Screw_Terminal_01x03" H 1750 6850 50  0000 C CNN
F 2 "" H 1750 7050 50  0001 C CNN
F 3 "" H 1750 7050 50  0001 C CNN
	1    1750 7050
	-1   0    0    1   
$EndComp
$Comp
L LED_ALT D10
U 1 1
P 850 7200
F 0 "D10" H 850 7300 50  0000 C CNN
F 1 "GREEN LED" H 850 7350 50  0000 C CNN
F 2 "" H 850 7200 50  0001 C CNN
F 3 "" H 850 7200 50  0001 C CNN
	1    850  7200
	0    -1   -1   0   
$EndComp
$Comp
L LED_ALT D11
U 1 1
P 1150 7200
F 0 "D11" H 1150 7300 50  0000 C CNN
F 1 "RED LED" H 1100 7050 50  0000 C CNN
F 2 "" H 1150 7200 50  0001 C CNN
F 3 "" H 1150 7200 50  0001 C CNN
	1    1150 7200
	0    -1   -1   0   
$EndComp
$Comp
L R R18
U 1 1
P 2350 6950
F 0 "R18" V 2430 6950 50  0000 C CNN
F 1 "470" V 2350 6950 50  0000 C CNN
F 2 "" V 2280 6950 50  0001 C CNN
F 3 "" H 2350 6950 50  0001 C CNN
	1    2350 6950
	0    1    1    0   
$EndComp
$Comp
L R R19
U 1 1
P 2650 7050
F 0 "R19" V 2730 7050 50  0000 C CNN
F 1 "470" V 2650 7050 50  0000 C CNN
F 2 "" V 2580 7050 50  0001 C CNN
F 3 "" H 2650 7050 50  0001 C CNN
	1    2650 7050
	0    1    1    0   
$EndComp
Wire Wire Line
	2500 6950 4450 6950
Wire Wire Line
	4450 7050 2800 7050
Wire Wire Line
	850  6950 2200 6950
Wire Wire Line
	1150 7050 2500 7050
Connection ~ 1950 7050
Wire Wire Line
	850  7050 850  6950
Connection ~ 1950 6950
Wire Wire Line
	850  7350 850  7550
Wire Wire Line
	850  7550 1500 7550
Wire Wire Line
	1150 7550 1150 7350
Wire Wire Line
	1500 7550 1500 7150
Wire Wire Line
	1500 7150 1950 7150
Wire Wire Line
	1950 7150 1950 7300
$Comp
L GND #PWR19
U 1 1
P 1950 7300
F 0 "#PWR19" H 1950 7050 50  0001 C CNN
F 1 "GND" H 1950 7150 50  0000 C CNN
F 2 "" H 1950 7300 50  0001 C CNN
F 3 "" H 1950 7300 50  0001 C CNN
	1    1950 7300
	1    0    0    -1  
$EndComp
$EndSCHEMATC
